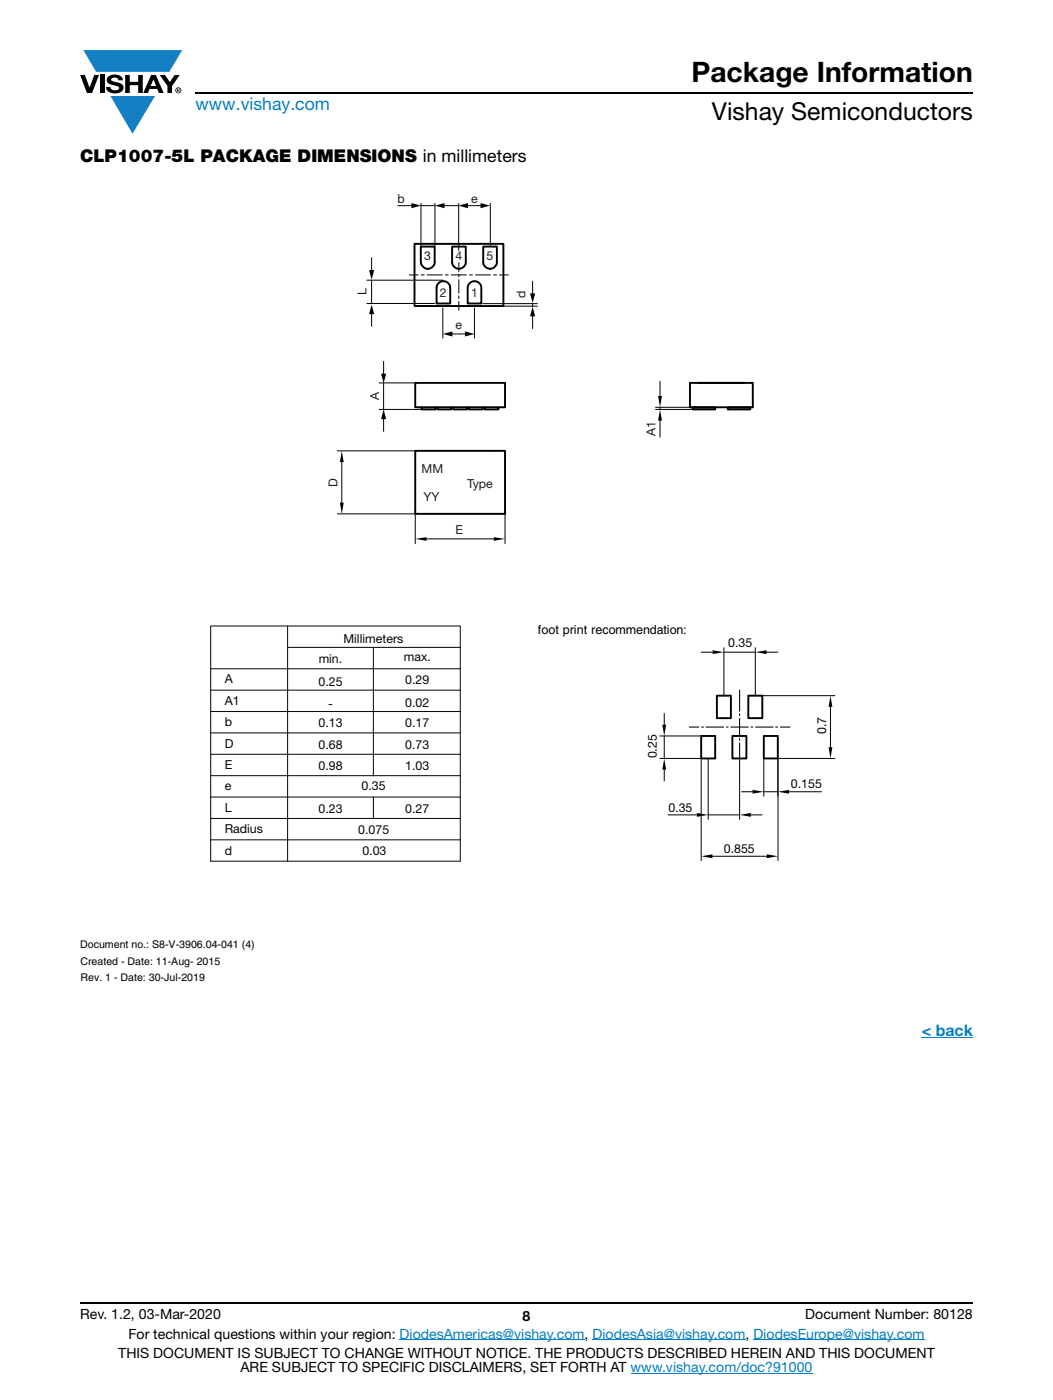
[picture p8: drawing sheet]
<svg xmlns="http://www.w3.org/2000/svg" width="210mm" height="279mm" viewBox="0 0 210 279" stroke-linecap="round" stroke-linejoin="round" font-family="sans-serif">
<g fill="#147fc3">
<path d="M16.6 10h19.7l-2.5 4.3h-1.2h-13.4z"/>
<path d="M22 19.2h8.9l-4.5 7.5z"/>
</g>
<g fill="#000">
<path d="M16 15h.9l1 2.5 .9-2.5h.9l-1.3 3.6h-1.1zM19.9 15h.9v3.6h-.9zM21.6 15.3a2.1 2.1 0 0 1 2.8 .3l.1 .4h-.9a.79 .79 0 0 0-.7-.5 .79 .79 0 0 0-.7 .4l.2 .3 1 .2a1.08 1.08 0 0 1 1.2 1 1.08 1.08 0 0 1-1.1 1.2 1.73 1.73 0 0 1-2.4-1.2h.9a.96 .96 0 0 0 .8 .6 .96 .96 0 0 0 1-.4 1.31 1.31 0 0 0-1.3-.6 1.03 1.03 0 0 1-1-.6 1.03 1.03 0 0 1 .1-1.1zM25 15h.9v1.3h1.7v-1.3h.9v3.6h-.9v-1.6h-1.7v1.6h-.9zM31.9 15h1l1 1.4 .9-1.4h1l-1.5 2.2v1.4h-.9v-1.4z"/>
<path d="M30.6 15.8l.5 1.4h-1zM30.1 15l-1.5 3.6h.9l.3-.8h1.6l.3 .8h.9l-1.5-3.6z"/>
<path d="M35.5 17.8h.2v.2h-.2zM35.3 17.7v.7h.2v-.3l.3 .3-.1-.3 .1-.2v-.2z"/>
<path d="M35.1 18a.46 .46 0 0 1 .9 0 .46 .46 0 0 1-.9 0zM35 18a.6 .6 0 0 0 1.2 0 .6 .6 0 0 0-1.2 0z"/>
</g>
<path d="M39 18.6h155M16 260h178" fill="none" stroke="#000" stroke-width=".36"/>
<path d="M79.7 267.4h36.9M118.2 267.4h30.5M125.8 274h36.2M150.2 267.4h34.2" fill="none" stroke="#007ec4" stroke-width=".2"/>
<path d="M183.7 207h.2z" fill="#007ec4"/>
<path d="M183.8 207h10.2" fill="none" stroke="#007ec4" stroke-width=".2"/>
<path d="M16 38.5h150.6v157.7h-150.6z" fill="#fff"/>
<g fill="none" stroke="#000" stroke-width=".38">
<path d="M82.7 48.7h17.7v12.4h-17.7zM83.9 49.2h2.8v3.1a1.38 1.38 0 0 1-1.4 1.4 1.38 1.38 0 0 1-1.4-1.4zM87.3 56.7a1.38 1.38 0 0 1 1.5-.5 1.38 1.38 0 0 1 1 1.3v3.1h-2.7v-3.1zM90.2 49.2h2.7v3.1a1.36 1.36 0 0 1-1.4 1.4 1.36 1.36 0 0 1-1.3-1.4zM93.8 56.4a1.35 1.35 0 0 1 1.4-.2 1.35 1.35 0 0 1 .8 1.3v3.1h-2.7v-3.6zM96.4 49.2h2.7v3.1a1.36 1.36 0 0 1-1.4 1.4 1.36 1.36 0 0 1-1.3-1.4zM82.8 76.4h17.9v4.9h-17.9zM137.6 76.4h12.5v4.9h-12.5zM139.4 76.4h8.9M82.8 90h17.9v12.6h-17.9zM84.1 81.3v.4h2.8v-.4M87.2 81.3v.4h2.8v-.4"/>
<path d="M90.4 81.3v.4h2.7v-.4M93.5 81.3v.4h2.8v-.4M96.6 81.3v.4h2.8v-.4M138.1 81.3h4.5v.4h-4.5zM145.1 81.3h4.5v.4h-4.5zM143 138.8h2.8v4.5h-2.8zM149.2 138.8h2.8v4.5h-2.8zM139.8 146.9h2.8v4.5h-2.8zM146 146.9h2.8v4.5h-2.8zM152.3 146.9h2.8v4.5h-2.8z"/>
</g>
<g fill="none" stroke="#000" stroke-width=".2">
<path d="M74.1 51.4v2.8M74.1 56v4.5M81.6 54.9h1.8M83.9 40.6v8.6M86.7 40.6v8.6M91.5 40.6v9.3M91.5 52.4v1.8M97.8 40.6v8.6M99.6 54.9h1.8M74.1 62.3v2.8M75.6 76.4h7.2M76.5 76.4v5.3"/>
<path d="M88.3 61.5v6M91.5 60.1v1.8M94.6 61.5v6M96.3 60.6h10.9M100.4 61.1h6.8M131.6 76.1v2.9M67.3 90h15.5M68.2 92.2v8.1M75.6 81.7h10.3M130.7 81.7h8.3M130.7 81.3h7.4M131.6 81.3v.4"/>
<path d="M131.6 84v3.3M67.3 102.6h15.5M82.8 101.5v7M85 107.5h13.5M100.7 101.5v7M139.9 130.2h2.2M144.4 129.3v9.5M144.4 130.2h6.2M150.6 129.3v9.5M152 138.8h14.5M152.9 130.2h2.2M131.6 151.4h8.2v20.4"/>
<path d="M131.6 146.9h8.2M132.5 142.4v2.2M132.5 146.9v4.5M132.5 153.6v2.3M141.2 151.4v12.1M147.5 152.4v11.1M147.9 158h2.2M152.3 158h2.8M152.3 151.4v7.5M155.1 151.4v20.4M157.3 158h6.5M165.6 141.1v8"/>
<path d="M166.5 151.4h-11.4v7.5M133.2 162.6h5.8M141.2 162.6h6.3M142.1 170.9h10.8M149.7 162.6h2.3"/>
</g>
<g fill="#000">
<path d="M131.2 79h.8l-.4 2.3zM68.2 90l.3 2.2h-.7zM131.6 81.7l.4 2.3h-.8zM67.8 100.3h.7l-.3 2.3zM82.8 107.5l2.2-.3v.7zM98.5 107.2l2.2 .3-2.2 .4zM142.1 129.8l2.3 .4-2.3 .3zM150.6 130.2l2.3-.4v.7zM132.5 151.4l.3 2.2h-.7zM132.1 144.6h.7l-.3 2.3zM150.1 157.6l2.2 .4-2.2 .4zM155.1 158l2.2-.4v.8z"/>
<path d="M165.2 149.1h.8l-.4 2.3zM165.6 138.8l.4 2.3h-.8zM139 162.2l2.2 .4-2.2 .4zM139.8 170.9l2.3-.4v.8zM147.5 162.6l2.2-.4v.8zM152.9 170.5l2.2 .4-2.2 .4z"/>
</g>
<path d="M73.6 53.9h1l-.5 1.9zM74.1 60.8l.5 1.9h-1z" fill="#000"/>
<g fill="none" stroke="#000" stroke-width=".21">
<path d="M98 90h.1M147.5 137.7v4.2M137.5 145.1h1.9M139.9 145.1h.4M140.8 145.1h3.5M144.9 145.1h.3M145.8 145.1h3.4M147.5 142.4v.4M147.5 143.4v3.4M147.5 147.4v.3M147.5 148.3v4.1M149.8 145.1h.3"/>
<path d="M150.7 145.1h3.5M154.7 145.1h.4M155.6 145.1h1.9"/>
</g>
<path d="M99 54.9h-.9" fill="none" stroke="#000" stroke-width=".2" stroke-dasharray=".6 .6"/>
<path d="M97.8 54.9h-14.1" fill="none" stroke="#000" stroke-width=".2" stroke-dasharray="3 .6 .6 .6"/>
<path d="M91.5 54.7v.8" fill="none" stroke="#000" stroke-width=".2" stroke-dasharray=".5 .5"/>
<path d="M91.5 55.8v4.1" fill="none" stroke="#000" stroke-width=".2" stroke-dasharray="2.7 .5 .5 .5"/>
<g fill="none" stroke="#040503" stroke-width=".2">
<path d="M89.9 66.6h3.2M42 137.7h49.8M42 124.9h49.8v47h-49.8zM42 133.5h49.8M57.4 124.9v47M57.4 129.2h34.4M74.5 129.2v25.6M42 142h49.8M42 146.3h49.8M42 150.5h49.8M42 154.8h49.8M42 159.1h49.8"/>
<path d="M74.5 159.1v4.2M42 163.3h49.8M42 167.6h49.8"/>
</g>
<g fill="#040503">
<path d="M88.3 66.6l1.9-.5v1.1z"/>
<path d="M92.7 66.1l1.9 .5-1.9 .6z"/>
</g>
<path d="M93 41h3.2" fill="none" stroke="#040503" stroke-width=".2"/>
<g fill="#040503">
<path d="M91.4 41l1.9-.5v1.1z"/>
<path d="M95.8 40.5l1.9 .5-1.9 .6z"/>
</g>
<path d="M88.3 41h3.1" fill="none" stroke="#040503" stroke-width=".2"/>
<path d="M86.7 41l1.9-.5v1.1z" fill="#040503"/>
<path d="M79.3 41h3.1" fill="none" stroke="#040503" stroke-width=".2"/>
<path d="M82 40.5l1.9 .5-1.9 .6z" fill="#040503"/>
<path d="M83.9 41h2.8" fill="none" stroke="#040503" stroke-width=".2"/>
<path d="M73.2 55.9h15.2M106.2 56.1v2.8M73.2 60.6h13.5M76.5 72.1v2.8M106.2 60.6v.5M106.2 62.8v2.8M76.5 83.3v2.8" fill="none" stroke="#000" stroke-width=".2"/>
<path d="M105.7 58.6h1l-.5 1.9zM76 74.6h1l-.5 1.9zM106.2 61.2l.5 1.9h-1zM76.5 81.7l.5 1.9h-1z" fill="#000"/>
<text font-size="5.6" x="137.9" y="16.4">Package Information</text>
<text font-size="4.9" x="142" y="23.9">Vishay Semiconductors</text>
<text font-size="3.5" fill="#007ec4" x="39" y="22">www.vishay.com</text>
<text font-size="3.5" x="16" y="32.3">CLP1007-5L PACKAGE DIMENSIONS in millimeters</text>
<text font-size="3.2" fill="#007ec4" x="183.8" y="206.8">&lt; back</text>
<g font-size="2.8">
<text x="16" y="263.3">Rev. 1.2, 03-Mar-2020</text>
<text x="104.2" y="263.6">8</text>
<text x="160.6" y="263.3">Document Number: 80128</text>
<text x="25.6" y="267.1">For technical questions within your region: DiodesAmericas@vishay.com, DiodesAsia@vishay.com, DiodesEurope@vishay.com</text>
<text x="23.6" y="271">THIS DOCUMENT IS SUBJECT TO CHANGE WITHOUT NOTICE. THE PRODUCTS DESCRIBED HEREIN AND THIS DOCUMENT</text>
<text x="48" y="273.8">ARE SUBJECT TO SPECIFIC DISCLAIMERS, SET FORTH AT www.vishay.com/doc?91000</text>
</g>
<g font-size="2.5" fill="#201d1e">
<text x="79.3" y="40.6">b</text>
<text x="94" y="40.6">e</text>
<text x="73.1" y="58.9" transform="rotate(-90 73.1 58.9)">L</text>
<text x="104.8" y="59.5" transform="rotate(-90 104.8 59.5)">d</text>
<text x="90.8" y="65.7">e</text>
<text x="75.6" y="79.8" transform="rotate(-90 75.6 79.8)">A</text>
<text x="130.7" y="86.9" transform="rotate(-90 130.7 86.9)">A1</text>
<text x="84.1" y="94.3">MM</text>
<text x="67.3" y="97.1" transform="rotate(-90 67.3 97.1)">D</text>
<text x="84.4" y="100">YY</text>
<text x="93.1" y="97.3">Type</text>
<text x="90.8" y="106.7">E</text>
</g>
<g font-size="2.5" fill="#040503">
<text x="68.5" y="128.3">Millimeters</text>
<text x="80.5" y="132">max.</text>
<text x="145.2" y="129.1">0.35</text>
<text x="44.8" y="136.4">A</text>
<text x="63.5" y="136.9">0.25</text>
<text x="63.5" y="132.3">min.</text>
<text x="80.8" y="136.5">0.29</text>
<text x="44.8" y="140.7">A1</text>
<text x="65.4" y="141.2">-</text>
<text x="80.8" y="141.2">0.02</text>
<text x="44.8" y="144.9">b</text>
<text x="44.8" y="149.2">D</text>
<text x="63.5" y="145.1">0.13</text>
<text x="63.5" y="149.4">0.68</text>
<text x="80.8" y="145.1">0.17</text>
<text x="80.8" y="149.4">0.73</text>
<text x="164.8" y="146.5" transform="rotate(-90 164.8 146.5)">0.7</text>
<text x="44.8" y="153.5">E</text>
<text x="63.5" y="153.7">0.98</text>
<text x="80.8" y="153.7">1.03</text>
<text x="131" y="151.4" transform="rotate(-90 131 151.4)">0.25</text>
<text x="44.8" y="157.7">e</text>
<text x="72.1" y="157.7">0.35</text>
<text x="157.7" y="157.2">0.155</text>
<text x="44.8" y="166.2">Radius</text>
<text x="44.8" y="162.1">L</text>
<text x="63.5" y="162.2">0.23</text>
<text x="71.5" y="166.5">0.075</text>
<text x="80.8" y="162.2">0.27</text>
<text x="133.3" y="162.1">0.35</text>
<text x="44.8" y="170.7">d</text>
<text x="72.3" y="170.7">0.03</text>
<text x="144.4" y="170.2">0.855</text>
</g>
<text font-size="2.5" x="107.3" y="126.4">foot print recommendation:</text>
<g font-size="2.4" fill="#201d1e">
<text x="84.6" y="52">3</text>
<text x="90.8" y="52">4</text>
<text x="97" y="52">5</text>
<text x="87.7" y="59.4">2</text>
<text x="93.9" y="59.4">1</text>
</g>
<g font-size="2.1">
<text x="16" y="189.3">Document no.: S8-V-3906.04-041 (4)</text>
<text x="16" y="192.6">Created - Date: 11-Aug- 2015</text>
<text x="16" y="195.7">Rev. 1 - Date: 30-Jul-2019</text>
</g>
</svg>
